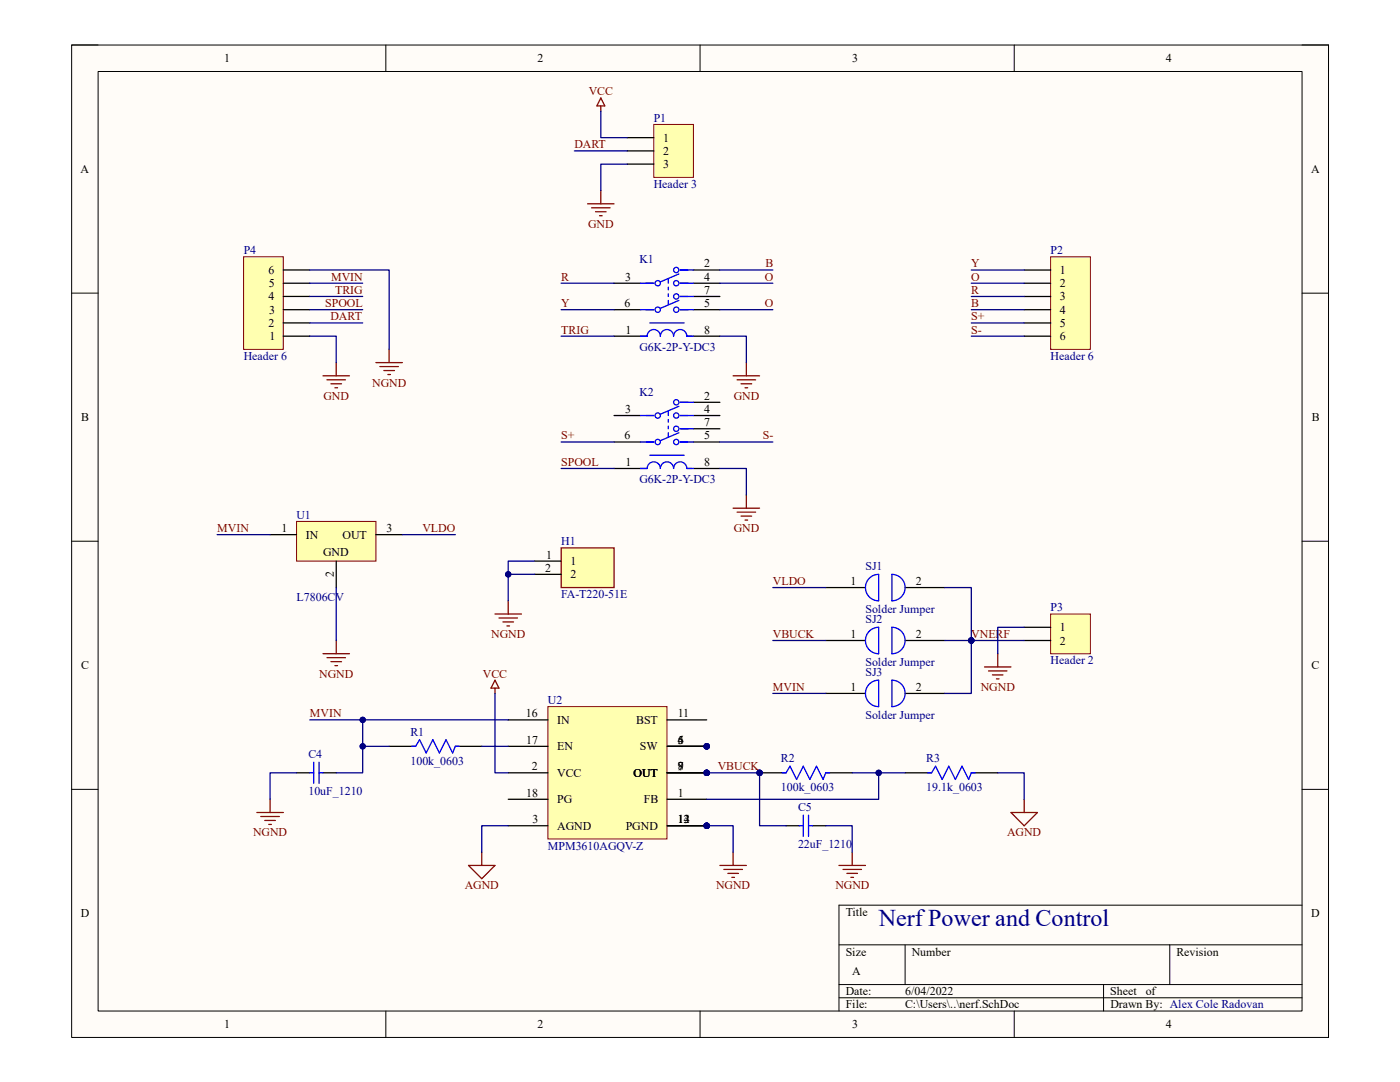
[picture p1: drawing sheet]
# Altium project nerf.PrjPcb
1 sheet, 17 parts. Net scope: global (net labels, ports and power ports of the same name join across sheets).
Board file: nerf.PcbDoc

## Sheet nerf.SchDoc
size A; SheetNumber: 1; SheetTotal: 1

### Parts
C4  10uF_1210  [CAPC3325X28N]
C5  22uF_1210  [CAPC3325X28N]
H1  FA-T220-51E  [FAT22051E]
K1  G6K-2P-Y-DC3  [FP-G6K-2P-Y_DC3-MFG]
K2  G6K-2P-Y-DC3  [FP-G6K-2P-Y_DC3-MFG]
P1  Header 3  [HDR1X3]
P2  Header 6  [HDR1X6]
P3  Header 2  [HDR1X2]
P4  Header 6  [HDR1X6]
R1  100k_0603  [RESC1608X05N]
R2  100k_0603  [RESC1608X05N]
R3  19.1k_0603  [RESC1608X05N]
SJ1  Solder Jumper  [SJ-Footprint]
SJ2  Solder Jumper  [SJ-Footprint]
SJ3  Solder Jumper  [SJ-Footprint]
U1  L7806CV  [TO220]
U2  MPM3610AGQV-Z  [MPM3610AGQV-Z-Footprint-1]

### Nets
AGND: R3.2 U2.3(AGND)
GND: K1.8 K2.8 P1.3 P4.1
NGND: C4.1 C5.2 H1.1 H1.2 P3.1 P4.6 U1.2(GND) U2.12(PGND) U2.13(PGND) U2.14(PGND)
VCC: P1.1 U2.2(VCC)
B: K1.2 P2.4
DART: P1.2 P4.2
MVIN: C4.2 P4.5 R1.1 SJ3.1 U1.1(IN) U2.16(IN)
O: K1.4 K1.5 P2.2
R: K1.3 P2.3
S+: K2.6 P2.5
S-: K2.5 P2.6
SPOOL: K2.1 P4.3
TRIG: K1.1 P4.4
VBUCK: C5.1 R2.1 SJ2.1 U2.7(OUT) U2.8(OUT) U2.9(OUT)
VLDO: SJ1.1 U1.3(OUT)
VNERF: P3.2 SJ1.2 SJ2.2 SJ3.2
Y: K1.6 P2.1
NetR1_2: R1.2 U2.17(EN)
NetR2_2: R2.2 R3.1 U2.1(FB)
NetU2_4: U2.4(SW) U2.5(SW) U2.6(SW)

Not connected (* = marked no-connect by the designer): K1 7; K2 2 3 4 7; U2 11(BST) 18(PG)

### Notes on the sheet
- Nerf Power and Control
- Alex Cole Radovan
